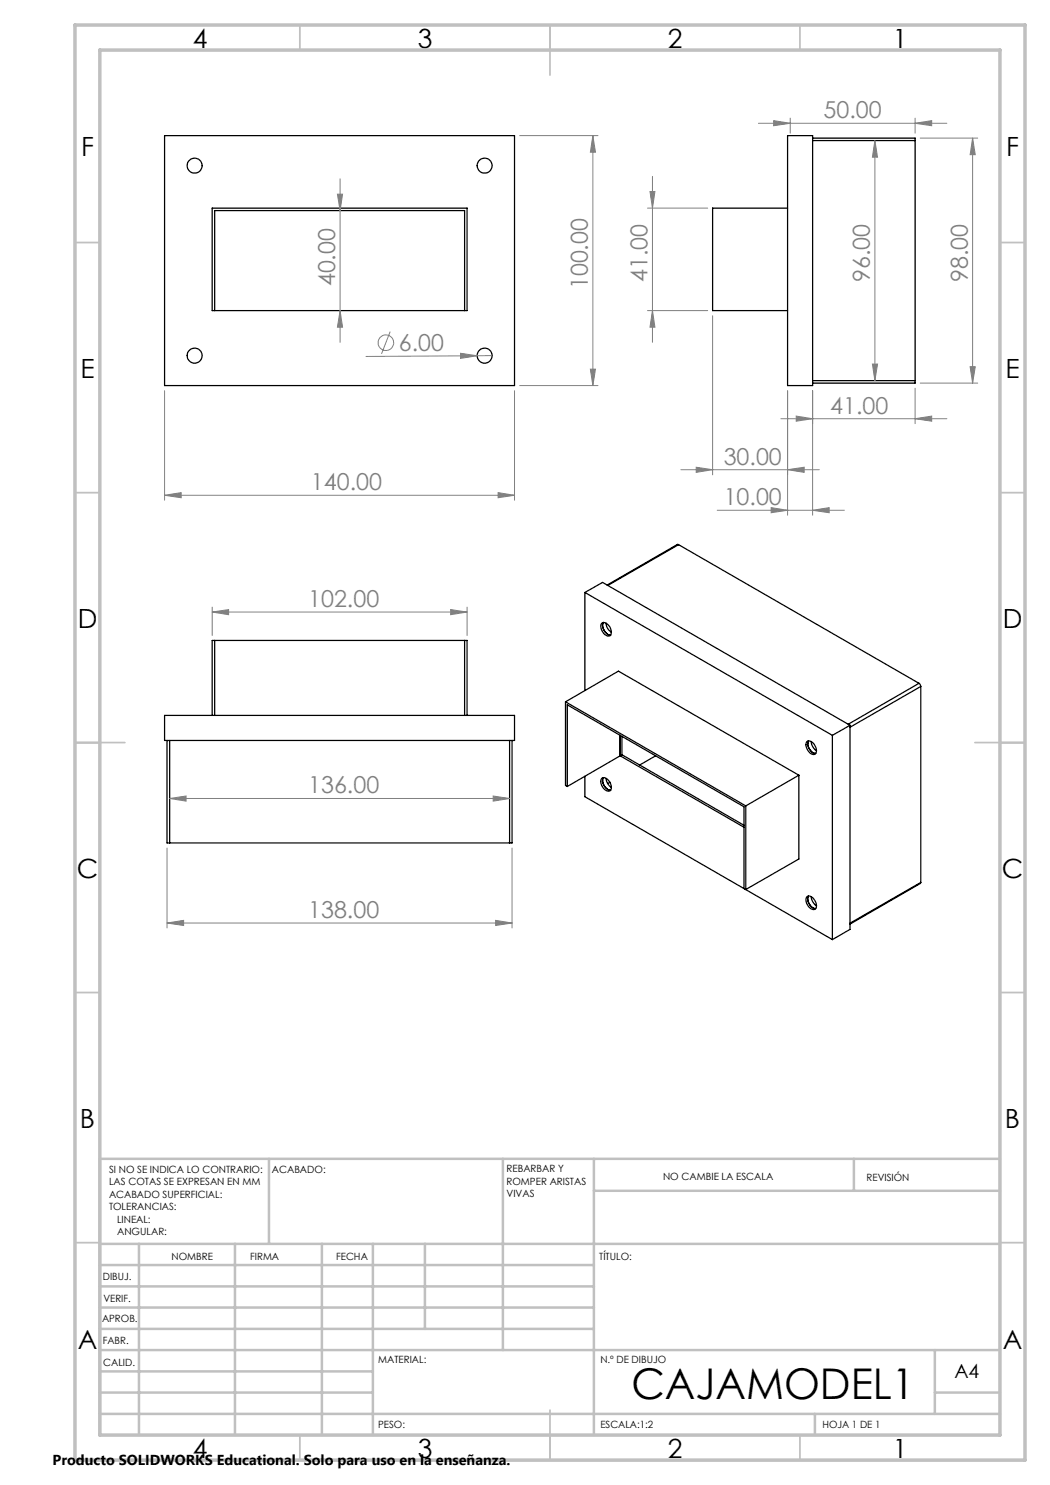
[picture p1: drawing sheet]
<svg xmlns="http://www.w3.org/2000/svg" width="210mm" height="297mm" viewBox="0 0 210 297" stroke-linecap="round" stroke-linejoin="round" font-family="sans-serif">
<g fill="none" stroke="#000" stroke-width=".25">
<path d="M32.9 27.1h70v50h-70zM157.5 27.1h5v50h-5zM162.5 27.6h20.5v.5M162.5 28.1h20.5M183 28.1v48M42.4 41.6h51v20.5h-51zM157.5 41.6h-15v20.5h15M42.9 62.1v-20h50v20M162.5 76.1h20.5M183 76.1v.5h-20.5M117 118.5l3.5-2 49.5 28.6M117 118.5l49.5 28.6"/>
<path d="M117 118.5v19.6M135.7 108.9h-.2l-14.1 8.1M135.7 108.9l48.1 27.8M135.7 108.9l-14.1 8.2M42.9 128.1v15M92.9 128.1v15M120.3 124.7a.97 .97 0 0 1 1.4 .4l.5 1a.75 .75 0 0 1-.2 1.1 .75 .75 0 0 1-1.1-.3l-.4-.6-.3-.7zM120.7 124.5a1.94 1.94 0 0 0 1.4 2.5M121.2 124.6l.3 1.1 .8 .8M183.8 136.7l.3 .6M183.8 136.7l-14.1 8.1M184.1 137.3v39.2"/>
<path d="M184.1 137.3l-14.1 8.1M32.9 143.1h70v5h-70zM33.4 148.1v20.5h.5M33.9 148.1v20.5M42.4 143.1v-15h51v15M101.9 148.1v20.5M102.4 148.1v20.5h-.5M113.1 140.4l36.1 20.8M113.1 140.4l10.6-6.2 36.1 20.8M113.1 140.4v16.7l.4 .2M113.5 157.3v-16.3l35.3 20.4v16.3l.4 .2M117 155.3v4l49.5 28.6"/>
<path d="M120.3 155.7a.92 .92 0 0 1 1.4 .4l.5 1.1a.75 .75 0 0 1-.2 1 .75 .75 0 0 1-1.1-.3l-.4-.6-.3-.7zM120.7 155.5a1.89 1.89 0 0 0 1.4 2.5M121.2 155.7l.3 1 .8 .8M122 156.5l-.5 .2M124 147.1v4.1M124 151.2l24.8 14.2M124 151.2l-10.5 6.1M124.4 151l-.4 .2M124.4 151l24.4 14.1M124.4 147.3v3.7M131.1 151.2l-3.1 1.8M159.8 155l-10.6 6.2"/>
<path d="M159.8 155v16.8l-10.6 6.1M161.3 148.4a.97 .97 0 0 1 1.5 .4l.5 1a.75 .75 0 0 1-.3 1 .75 .75 0 0 1-1-.2l-.5-.6-.3-.7zM161.7 148.2a1.97 1.97 0 0 0 1.4 2.5M162.2 148.3l.4 1.1 .7 .7M166.5 147.1v40.8M170 145.1l-3.5 2M170 145.1v40.8l-3.5 2M33.9 168.6h68M149.2 161.2v16.7M161.3 179.4a.92 .92 0 0 1 1.5 .4l.5 1a.75 .75 0 0 1-.3 1.1 .75 .75 0 0 1-1-.3l-.5-.6-.3-.7zM161.7 179.2a1.95 1.95 0 0 0 1.4 2.5M162.2 179.3l.4 1.1 .7 .8"/>
<path d="M184.1 176.5l-.1 .2-14 8.1M184.1 176.5l-14.1 8.1"/>
<circle cx="38.9" cy="33.1" r="1.51"/>
<circle cx="96.9" cy="33.1" r="1.51"/>
<circle cx="38.9" cy="71.1" r="1.51"/>
<circle cx="96.9" cy="71.1" r="1.51"/>
</g>
<g fill="none" stroke="#808080" stroke-width=".2">
<path d="M67.5 38.8h1l-.5 3.3zM68 35.8v32.7M103.9 27.1h15.7M118.6 27.1l.5 3.3h-1zM118.6 27.1v50M130 38.3h1l-.5 3.3zM130.5 35.3v33.2M151.7 24.7h37.7M154.7 24.1l3.3 .6-3.3 .4zM158 23.6v3M175 28.1l.5 3.3h-1zM175 28.1v48"/>
<path d="M183 24.7l3.3-.6v1zM183 23.6v3M184 27.6h11.5M194.5 27.6v49M194.5 27.6l.6 3.3h-1.1zM129.5 41.6h12M32.9 78.1v21.9M68 62.1l.5 3.3h-1zM78 66.3l-1.7 4.5M92.1 70.7l3.3 .5-3.3 .5zM95.4 71.2l-22.2 .1M98.4 71.1l-3 .1"/>
<path d="M102.9 78.1v21.9M103.9 77.1h15.7M118.1 73.8h1l-.5 3.3zM129.5 62.1h12M130.5 62.1l.5 3.3h-1zM142.5 63.1v31.9M157.5 78.1v24.9M162.5 78.1v24.9M174.5 72.8h1l-.5 3.3zM183 77.6v7.1M184 76.6h11.5M194 73.3h1.1l-.6 3.3z"/>
<path d="M32.9 99.1l3.3-.6v1.1zM32.9 99.1h70M99.6 98.5l3.3 .6-3.3 .5zM136.2 93.9h27.7M139.2 93.4l3.3 .5-3.3 .6zM156.2 83.7h33.2M157.5 93.9l3.3-.5v1.1zM159.2 83.2l3.3 .5-3.3 .5zM183 83.7l3.3-.5v1zM143.4 102.1h25.5M154.2 101.5l3.3 .6-3.3 .4zM162.5 102.1l3.3-.6v1z"/>
<path d="M42.4 122.4l3.3-.5v1zM42.4 121.4v5.7M42.4 122.4h51M90.1 121.9l3.3 .5-3.3 .5zM93.4 121.4v5.7M33.9 159.7l3.3-.5v1zM33.9 159.7h68M98.6 159.2l3.3 .5-3.3 .5zM33.4 169.6v16M102.4 169.6v16M33.4 184.6l3.3-.5v1zM33.4 184.6h69"/>
<path d="M99.1 184.1l3.3 .5-3.3 .5z"/>
<circle cx="77.2" cy="68.5" r="1.56"/>
</g>
<g fill="none" stroke="#c0c0c0" stroke-width=".35">
<path d="M60 5v5M110 5v10M160 5v5M15 48.5h5M200 48.5h5M15 98.5h5M200 98.5h5M15 148.5h10M195 148.5h10M15 198.5h5M200 198.5h5M15 248.5h5"/>
<path d="M200 248.5h5M60 287v5M110 282v10M160 287v5"/>
</g>
<g fill="none" stroke="#c0c0c0" stroke-width=".5">
<path d="M53.8 231.8v17M100.6 231.8v38.2M118.8 231.8v55.2M118.8 238.2h81.2M170.8 231.8v6.4M200 231.8h-180v55.2M20 248.8h180M20 257.3h98.8M20 253h98.8M27.8 248.8v38.2M47 248.8v38.2M64.4 248.8v38.2"/>
<path d="M74.6 248.8v38.2M85 248.8v17M20 265.8h98.8M20 261.5h98.8M20 278.5h54.6M20 274.3h54.6M20 270h180M187 278.5h13M187 270v12.8M20 282.8h180M163 282.8v4.2"/>
</g>
<path d="M15 5h190v287h-190zM20 10h180v277h-180z" fill="none" stroke="#c0c0c0" stroke-width=".7"/>
<g fill="#808080">
<path d="M92.1 70.7l3.3 .5-3.3 .5z"/>
<path d="M162.5 102.1l3.3-.6v1zM154.2 101.5l3.3 .6-3.3 .4zM183 83.7l3.3-.5v1zM159.2 83.2l3.3 .5-3.3 .5z"/>
<path d="M32.9 99.1l3.3-.6v1.1zM99.6 98.5l3.3 .6-3.3 .5zM139.2 93.4l3.3 .5-3.3 .6zM157.5 93.9l3.3-.5v1.1zM154.7 24.1l3.3 .6-3.3 .4zM183 24.7l3.3-.6v1zM42.4 122.4l3.3-.5v1zM90.1 121.9l3.3 .5-3.3 .5zM33.4 184.6l3.3-.5v1zM99.1 184.1l3.3 .5-3.3 .5zM33.9 159.7l3.3-.5v1zM98.6 159.2l3.3 .5-3.3 .5z"/>
<path d="M118.1 73.8h1l-.5 3.3zM118.6 27.1l.5 3.3h-1zM68 62.1l.5 3.3h-1zM67.5 38.8h1l-.5 3.3zM194 73.3h1.1l-.6 3.3zM194.5 27.6l.6 3.3h-1.1zM130.5 62.1l.5 3.3h-1zM130 38.3h1l-.5 3.3z"/>
<path d="M175 28.1l.5 3.3h-1zM174.5 72.8h1l-.5 3.3z"/>
</g>
<text font-size="8.5" x="126.3" y="279.7">CAJAMODEL1</text>
<g font-size="5.3">
<text x="38.5" y="9.5">4</text>
<text x="83.5" y="9.5">3</text>
<text x="133.6" y="9.5">2</text>
<text x="178.6" y="9.5">1</text>
<text x="16.2" y="31.3">F</text>
<text x="201.2" y="31.3">F</text>
<text x="16.1" y="75.5">E</text>
<text x="201.1" y="75.5">E</text>
<text x="15.5" y="125.5">D</text>
<text x="200.5" y="125.5">D</text>
<text x="15.4" y="175.5">C</text>
<text x="200.4" y="175.5">C</text>
<text x="16" y="225.5">B</text>
<text x="201" y="225.5">B</text>
<text x="15.5" y="269.8">A</text>
<text x="200.5" y="269.8">A</text>
<text x="38.5" y="291.5">4</text>
<text x="83.5" y="291.5">3</text>
<text x="133.6" y="291.5">2</text>
<text x="178.6" y="291.5">1</text>
</g>
<g font-size="4.7" fill="#808080">
<text x="164.7" y="23.6">50.00</text>
<text x="67" y="57.3" transform="rotate(-90 67 57.3)">40.00</text>
<text x="117.6" y="57.9" transform="rotate(-90 117.6 57.9)">100.00</text>
<text x="129.5" y="56.5" transform="rotate(-90 129.5 56.5)">41.00</text>
<text x="174" y="56.5" transform="rotate(-90 174 56.5)">96.00</text>
<text x="193.5" y="56.5" transform="rotate(-90 193.5 56.5)">98.00</text>
<text x="79.8" y="70.2">6.00</text>
<text x="166" y="82.7">41.00</text>
<text x="144.7" y="92.9">30.00</text>
<text x="62.2" y="98">140.00</text>
<text x="144.7" y="101">10.00</text>
<text x="61.6" y="121.4">102.00</text>
<text x="61.6" y="158.7">136.00</text>
<text x="61.6" y="183.6">138.00</text>
</g>
<text font-size="3.9" x="190.9" y="275.5">A4</text>
<text font-size="2.9" x="10.5" y="292.9">Producto SOLIDWORKS Educational. Solo para uso en la enseñanza.</text>
<g font-size="2">
<text x="21.8" y="234.6">SI NO SE INDICA LO CONTRARIO:</text>
<text x="21.8" y="237.1">LAS COTAS SE EXPRESAN EN MM</text>
<text x="21.8" y="239.6">ACABADO SUPERFICIAL:</text>
<text x="54.4" y="234.6">ACABADO:</text>
<text x="101.3" y="234.5">REBARBAR Y</text>
<text x="101.3" y="237">ROMPER ARISTAS</text>
<text x="101.3" y="239.5">VIVAS</text>
<text x="132.6" y="236">NO CAMBIE LA ESCALA</text>
<text x="173.3" y="236.2">REVISIÓN</text>
<text x="21.8" y="242.1">TOLERANCIAS:</text>
<text x="23.4" y="244.6">LINEAL:</text>
<text x="23.4" y="247.1">ANGULAR:</text>
<text x="34.3" y="252">NOMBRE</text>
<text x="50" y="251.9">FIRMA</text>
<text x="67.2" y="251.9">FECHA</text>
<text x="119.9" y="251.9">TÍTULO:</text>
<text x="20.6" y="256.1">DIBUJ.</text>
<text x="20.7" y="260.3">VERIF.</text>
<text x="20.4" y="264.4">APROB.</text>
<text x="20.5" y="268.8">FABR.</text>
<text x="20.7" y="273.1">CALID.</text>
<text x="75.6" y="272.5">MATERIAL:</text>
<text x="120.1" y="272.5">N.º DE DIBUJO</text>
<text x="75.6" y="285.5">PESO:</text>
<text x="120.1" y="285.6">ESCALA:1:2</text>
<text x="164.5" y="285.6">HOJA 1 DE 1</text>
</g>
</svg>
